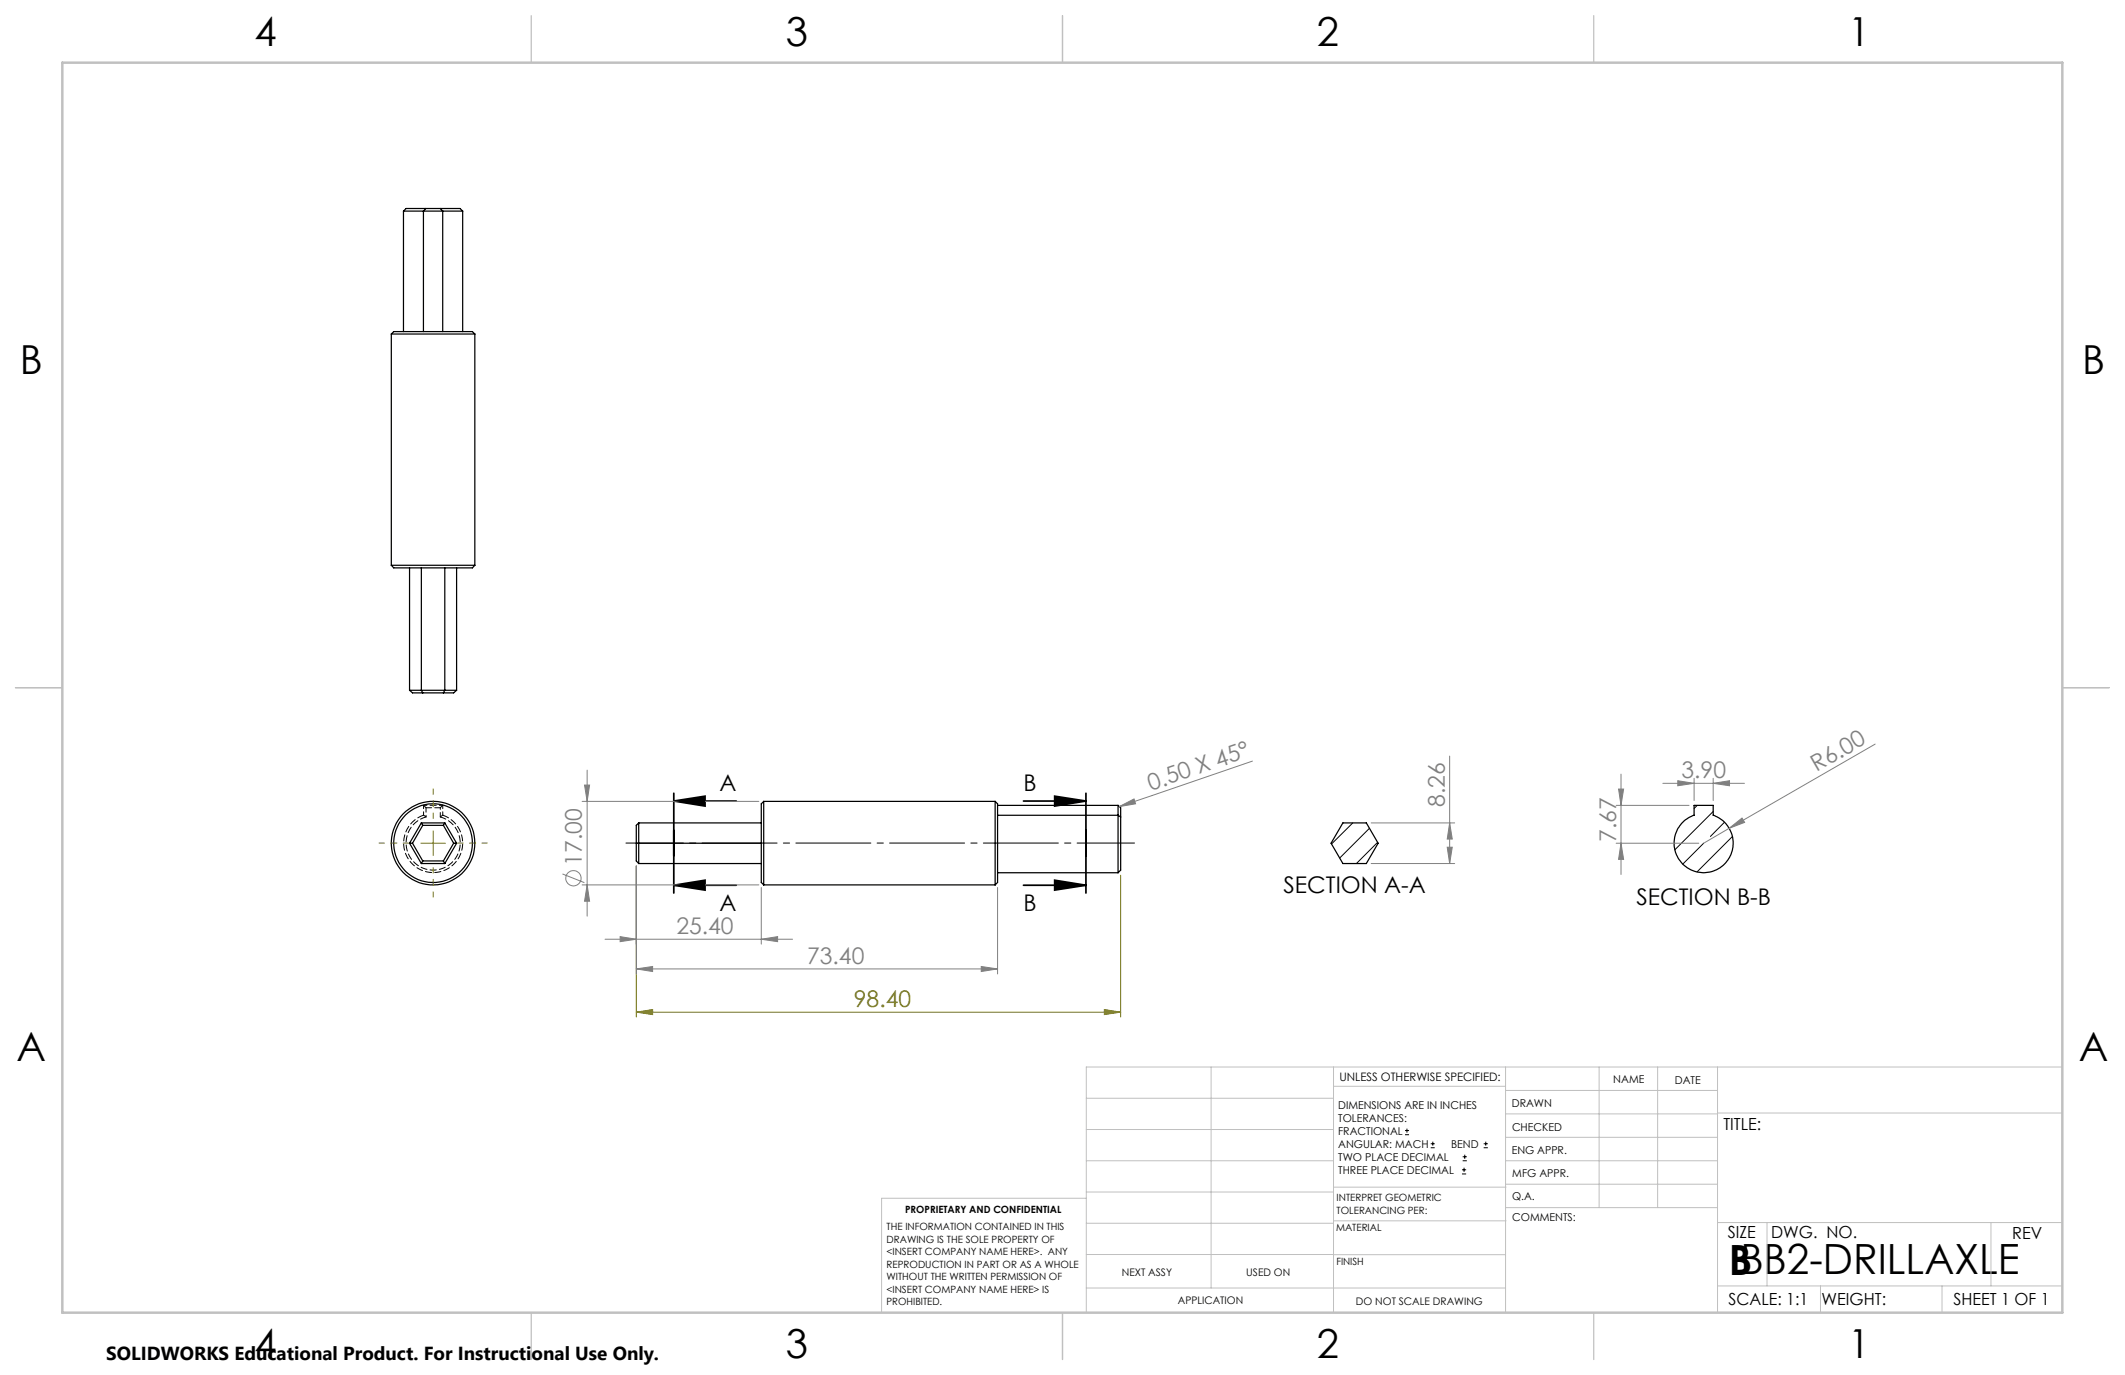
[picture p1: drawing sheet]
<svg xmlns="http://www.w3.org/2000/svg" width="432mm" height="279mm" viewBox="0 0 432 279" stroke-linecap="round" stroke-linejoin="round" font-family="sans-serif">
<g fill="none" stroke="#000" stroke-width=".25">
<path d="M82 42.9h4M82 42.9v24.5M86 42.9h4M86 42.9v24.5M86.5 42.4h-4l-.5 .5M86.5 42.4h3M86.5 42.4l-.5 .5M89.5 42.4h4l.5 .5M89.5 42.4l.5 .5M90 42.9h4M90 42.9v24.5M94 42.9v24.5"/>
<path d="M79.5 67.9h17M79.5 67.9l.5-.5h16l.5 .5M79.5 67.9v47M96.5 67.9v47M79.5 114.9h17M79.5 114.9l.5 .5h16l.5-.5M83.2 115.4v24.9M85.6 115.4v24.9l.3 .5M90.4 115.4v24.9l-.3 .5M92.8 115.4v24.9M83.2 140.3h9.6M83.2 140.3l.6 .5h8.4l.6-.5"/>
<path d="M83.2 171.3h.6M83.2 171.3l2.4 4.2M83.8 171.3l2.1 3.6M85.6 167.2l.3 .5M85.6 167.2h4.8M85.6 167.2l-2.4 4.1M85.6 175.5h4.8M85.9 167.7l-2.1 3.6M85.9 167.7h4.2M85.9 174.9h4.2M85.9 174.9l-.3 .6M90.1 174.9l.3 .6"/>
<path d="M90.1 167.7l2.1 3.6M90.4 167.2l-.3 .5M90.4 167.2l2.4 4.1M92.2 171.3l-2.1 3.6M92.2 171.3h.6M92.8 171.3l-2.4 4.2M129.3 171.3h25.4M129.8 167.2h24.9M129.8 175.5h24.9M129.8 167.2v8.3M129.8 167.2l-.5 .5v7.2l.5 .6M154.7 171.3v8l.5 .5"/>
<path d="M155.2 162.8v17M155.2 162.8l-.5 .5v8M155.2 162.8h47M155.2 179.8h47M202.2 162.8v17M202.2 162.8l.5 .5v16l-.5 .5M202.7 177.3h24.5M202.7 165.7h24.5M202.7 163.7h24.5M227.2 165.7v11.6M227.2 165.7l.5 .3M227.2 163.7v2"/>
<path d="M227.2 163.7l.5 .4v1.9M227.7 166v10.8l-.5 .5M272.9 167.2h4.7l2.4 4.1-2.4 4.2h-4.7l-2.4-4.2zM344.2 163.7h3.9v2a6 6 0 0 1 2.9 9.2 6 6 0 0 1-9.7 0 6 6 0 0 1 2.9-9.2z"/>
<circle cx="88" cy="171.3" r="8.5"/>
<circle cx="88" cy="171.3" r="8"/>
</g>
<path d="M86.1 165.6a6 6 0 0 0-2.9 9.3 6 6 0 0 0 9.7 0 6 6 0 0 0-2.9-9.3M86.1 165.6l.5 .4M90 165.6l-.5 .4" fill="none" stroke="#000" stroke-width=".2" stroke-dasharray="1.3 .6"/>
<path d="M86.1 163.6h3.9M86.1 165.6v-2M90 163.6v2" fill="none" stroke="#000" stroke-width=".2" stroke-dasharray="1.3 .6" stroke-dashoffset=".6"/>
<path d="M86.6 164.1l-.5-.5M89.5 164.1l.5-.5" fill="none" stroke="#000" stroke-width=".2" stroke-dasharray="1.3 .6" stroke-dashoffset=".4"/>
<path d="M86.6 164.1h2.9M89.5 166a5.5 5.5 0 0 1 3 8.5 5.5 5.5 0 0 1-9 0 5.5 5.5 0 0 1 3.1-8.5" fill="none" stroke="#000" stroke-width=".2" stroke-dasharray="1.3 .6" stroke-dashoffset=".1"/>
<path d="M86.6 166v-1.9M89.5 164.1v1.9" fill="none" stroke="#000" stroke-width=".2" stroke-dasharray="1.3 .6" stroke-dashoffset=".9"/>
<g fill="none" stroke="#000" stroke-width=".2">
<path d="M274.9 167.2l-4.3 4.3M278.3 168.3l-6.1 6M279.9 171.2l-4.3 4.3M344.9 163.7l-.7 .6M346.2 171.3l-4.3 4.3M348.1 164.9l-7.8 7.8M350.4 167.1l-2.8 2.9M352 170l-7.2 7.2M285.5 230.6h.8M285.5 229.7h.8M285.9 229.3v.9M290.7 233.2h.8"/>
<path d="M290.7 232.4h.8M291.1 232v.8M297.1 238.5h.8M297.1 237.7h.8M297.2 235.9h.9M297.2 235.1h.9M297.5 237.3v.8M297.6 234.6v.9M301.5 233.2h.8M301.5 232.4h.8M301.9 232v.8"/>
</g>
<g fill="none" stroke="#808080" stroke-width=".2">
<path d="M118.8 159.5h1l-.5 3.3zM119.3 156.5v29.7M254.5 154.7l-27.1 9.2M294.6 153.6v21.9M329.4 157.3v20.4M337.9 159.2h16.6M340.9 158.6l3.3 .6-3.3 .5zM344.2 158.2v4.5M348.1 159.2l3.3-.6v1.1zM348.1 158.2v4.5M381 151.2l-29.6 17.1M114.3 177.6l4.4 1.8"/>
<path d="M118.3 179.8h35.9M118.3 162.8h35.9M119.3 179.8l.5 3.3h-1zM129.3 176v21.9M227.4 163.9l3-1.6 .4 1zM278.6 167.2h17M278.6 175.5h17M294.1 172.2h1l-.5 3.3zM294.6 167.2l.5 3.3h-1zM328.4 163.7h14.8M328.4 171.3h16.8M328.9 160.3h1l-.5 3.4z"/>
<path d="M329.4 171.3l.5 3.3h-1zM351.4 168.3l2.6-2.1 .5 .9zM351.4 168.3l-5.2 3M122.9 190.9h38.1M126 190.3l3.3 .6-3.3 .4zM129.3 196.9l3.3-.5v1zM129.3 196.9h73.4M154.7 190.9l3.3-.6v1zM154.7 180.3v11.5M199.4 196.4l3.3 .5-3.3 .5zM202.7 180.3v17.6"/>
<circle cx="116.5" cy="178.5" r="1.55"/>
</g>
<path d="M136.9 162.8l6.4-1v2zM136.9 179.9l6.4-1v2zM136.9 162.8h12.7M136.9 161.2v20.3M136.9 179.9h12.7M208 162.8h12.7M208 179.9h12.7M214.3 161.8l6.4 1-6.4 1zM214.3 178.9l6.4 1-6.4 1zM220.7 161.2v20.3" fill="none" stroke="#000" stroke-width=".35"/>
<path d="M85.5 171.3h5M88 168.8v5M129.3 176v30.7M227.7 177.8v28.9M129.3 205.7l3.3-.6v1.1zM129.3 205.7h98.4M224.4 205.1l3.3 .6-3.3 .5z" fill="none" stroke="#808000" stroke-width=".2"/>
<path d="M230.5 171.3h-103.3" fill="none" stroke="#000" stroke-width=".2" stroke-dasharray="15.2 1.3 1.3 1.3" stroke-dashoffset="3.6"/>
<path d="M83 171.3h-6M88 166.3v-6M88 176.3v6M93 171.3h6" fill="none" stroke="#808000" stroke-width=".2" stroke-dasharray="15.2 1.3 1.3 1.3" stroke-dashoffset="14.1"/>
<g fill="none" stroke="#c0c0c0" stroke-width=".2">
<path d="M246.1 216.8v44.9M271 216.8v49.9M305.9 216.8v49.9M324.9 216.8v28.6M336.8 216.8v28.6M349 216.8v49.9M419.1 216.8h-198.4v49.9M220.7 235.9h50.3M220.7 229.5h50.3M220.7 223.2h50.3M271 220.7h34.9M305.9 231.1h43.1"/>
<path d="M305.9 226.3h43.1M305.9 221.6h43.1M305.9 235.9h43.1M349 226.2h70.1M220.7 248.6h50.3M220.7 242.2h50.3M220.7 254.9h50.3M220.7 243.5h-41.6v23.2M271 255h34.9M271 248.1h35M271 241.2h35M305.9 240.6h43.1"/>
<path d="M306 245.4h43M349 248.4h70.1M359.1 248.4v12.9M404.6 248.4v12.9M220.7 261.7h85.2M349 261.3h70.1M369.9 261.3v5.4M394.6 261.3v5.4"/>
</g>
<path d="M108 3.2v9.5M215.9 3.2v9.5M323.8 3.2v9.5M3.1 139.7h9.6M419.1 139.7h9.5M108 266.7v9.6M215.9 266.7v9.6M323.8 266.7v9.6" fill="none" stroke="#c0c0c0" stroke-width=".25"/>
<path d="M12.7 12.7h406.4v254h-406.4z" fill="none" stroke="#c0c0c0" stroke-width=".5"/>
<path d="M136.9 162.8l6.4-1v2zM136.9 179.9l6.4-1v2zM214.3 161.8l6.4 1-6.4 1zM214.3 178.9l6.4 1-6.4 1z" fill="#000"/>
<path d="M224.4 205.1l3.3 .6-3.3 .5zM129.3 205.7l3.3-.6v1.1z" fill="#808000"/>
<g fill="#808080">
<path d="M227.4 163.9l3-1.6 .4 1z"/>
<path d="M351.4 168.3l2.6-2.1 .5 .9z"/>
<path d="M126 190.3l3.3 .6-3.3 .4zM154.7 190.9l3.3-.6v1zM129.3 196.9l3.3-.5v1zM199.4 196.4l3.3 .5-3.3 .5z"/>
<path d="M119.3 179.8l.5 3.3h-1zM118.8 159.5h1l-.5 3.3z"/>
<path d="M294.6 167.2l.5 3.3h-1zM294.1 172.2h1l-.5 3.3zM328.9 160.3h1l-.5 3.4zM329.4 171.3l.5 3.3h-1z"/>
<path d="M340.9 158.6l3.3 .6-3.3 .5zM348.1 159.2l3.3-.6v1.1z"/>
</g>
<text font-size="8.5" x="351.3" y="259">BBB2-DRILLAXLE</text>
<g font-size="8.1">
<text x="51.7" y="9.3">4</text>
<text x="159.7" y="9.3">3</text>
<text x="267.6" y="9.3">2</text>
<text x="375.6" y="9.3">1</text>
<text x="4" y="76">B</text>
<text x="423.1" y="76">B</text>
<text x="3.3" y="215.7">A</text>
<text x="422.4" y="215.7">A</text>
<text x="51.7" y="276">4</text>
<text x="159.7" y="276">3</text>
<text x="267.6" y="276">2</text>
<text x="375.6" y="276">1</text>
</g>
<g font-size="4.7">
<text x="146.2" y="160.8">A</text>
<text x="208" y="160.8">B</text>
<text x="146.2" y="185.2">A</text>
<text x="208" y="185.2">B</text>
<text x="260.8" y="181.5">SECTION A-A</text>
<text x="332.5" y="183.9">SECTION B-B</text>
</g>
<g font-size="4.7" fill="#808080">
<text x="233.8" y="160.7" transform="rotate(-19 233.8 160.7)">0.50 X 45°</text>
<text x="341.7" y="158.1">3.90</text>
<text x="369.1" y="156.9" transform="rotate(-30 369.1 156.9)">R6.00</text>
<text x="293.6" y="164" transform="rotate(-90 293.6 164)">8.26</text>
<text x="328.4" y="171.1" transform="rotate(-90 328.4 171.1)">7.67</text>
<text x="118.3" y="175.9" transform="rotate(-90 118.3 175.9)">17.00</text>
<text x="137.4" y="189.8">25.40</text>
<text x="164" y="195.9">73.40</text>
</g>
<text font-size="4.7" fill="#808000" x="173.5" y="204.6">98.40</text>
<text font-size="3.8" x="21.6" y="276.3">SOLIDWORKS Educational Product. For Instructional Use Only.</text>
<g font-size="3.4">
<text x="350.2" y="229.5">TITLE:</text>
<text x="351.1" y="251.6">SIZE</text>
<text x="359.9" y="251.6">DWG. NO.</text>
<text x="408.9" y="251.7">REV</text>
<text x="351.2" y="265.2">SCALE: 1:1</text>
<text x="370.1" y="265.3">WEIGHT:</text>
<text x="396.9" y="265.2">SHEET 1 OF 1</text>
</g>
<text font-size="2.4" x="272.2" y="219.7">UNLESS OTHERWISE SPECIFIED:</text>
<g font-size="2.2">
<text x="327.8" y="220.1">NAME</text>
<text x="340.3" y="220.2">DATE</text>
<text x="271.9" y="225.3">DIMENSIONS ARE IN INCHES</text>
<text x="271.9" y="227.9">TOLERANCES:</text>
<text x="307.2" y="224.9">DRAWN</text>
<text x="271.9" y="230.6">FRACTIONAL</text>
<text x="271.9" y="233.2">ANGULAR: MACH</text>
<text x="294.9" y="233.2">BEND</text>
<text x="307.3" y="229.8">CHECKED</text>
<text x="271.9" y="235.9">TWO PLACE DECIMAL</text>
<text x="271.9" y="238.5">THREE PLACE DECIMAL</text>
<text x="307.2" y="234.5">ENG APPR.</text>
<text x="307.3" y="239.2">MFG APPR.</text>
<text x="307.3" y="243.9">Q.A.</text>
<text x="307.3" y="248.1">COMMENTS:</text>
</g>
<g font-size="2.1">
<text x="227.9" y="259.2">NEXT ASSY</text>
<text x="253.3" y="259.2">USED ON</text>
<text x="239.3" y="265">APPLICATION</text>
<text x="275.5" y="265.1">DO NOT SCALE DRAWING</text>
</g>
<g font-size="2">
<text x="271.6" y="244.1">INTERPRET GEOMETRIC</text>
<text x="180.2" y="250">THE INFORMATION CONTAINED IN THIS</text>
<text x="183.9" y="246.4">PROPRIETARY AND CONFIDENTIAL</text>
<text x="271.5" y="250.2">MATERIAL</text>
<text x="271.6" y="246.6">TOLERANCING PER:</text>
<text x="180.2" y="252.5">DRAWING IS THE SOLE PROPERTY OF</text>
<text x="180.2" y="255.1">&lt;INSERT COMPANY NAME HERE&gt;. ANY</text>
<text x="180.2" y="257.6">REPRODUCTION IN PART OR AS A WHOLE</text>
<text x="271.5" y="257">FINISH</text>
<text x="180.2" y="260.1">WITHOUT THE WRITTEN PERMISSION OF</text>
<text x="180.2" y="262.6">&lt;INSERT COMPANY NAME HERE&gt; IS</text>
<text x="180.2" y="265.2">PROHIBITED.</text>
</g>
</svg>
